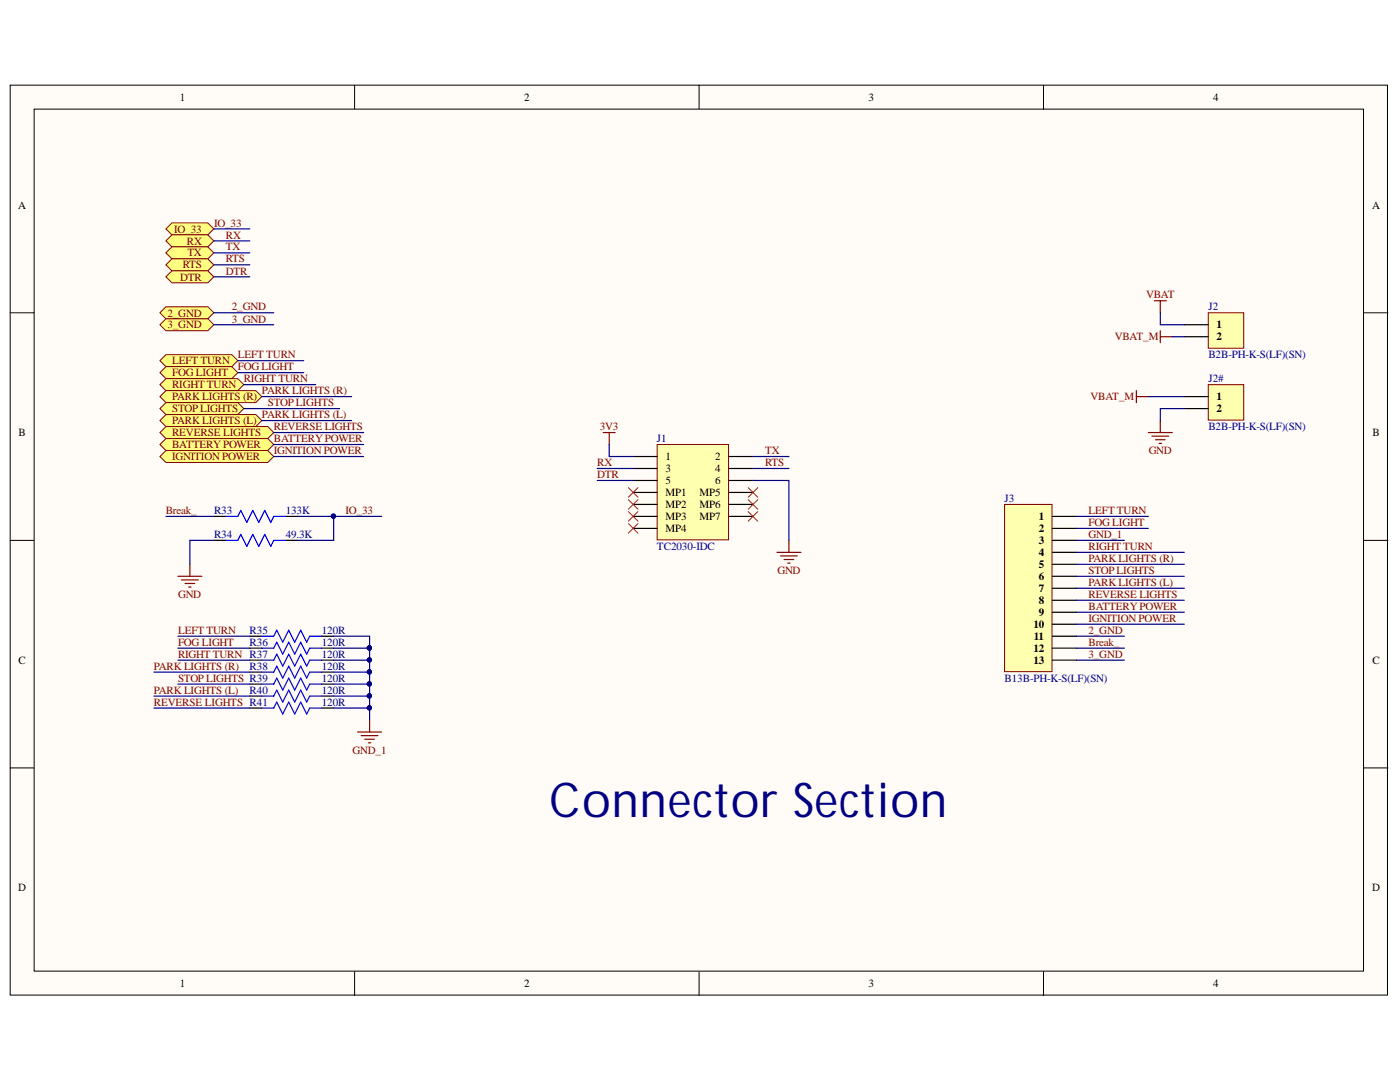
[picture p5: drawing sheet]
<svg xmlns="http://www.w3.org/2000/svg" width="279mm" height="216mm" viewBox="0 0 279 216" stroke-linecap="round" stroke-linejoin="round" font-family="sans-serif">
<g fill="#fffcf8" stroke="#000" stroke-width=".2">
<path d="M2 17h274.9v181.6h-274.9z"/>
<path d="M6.8 21.8h265.3v172h-265.3z"/>
</g>
<path d="M70.8 17v4.8M139.5 17v4.8M208.3 17v4.8M2 62.4h4.8M272.2 62.4h4.8M2 107.8h4.8M272.2 107.8h4.8M2 153.2h4.8M272.2 153.2h4.8M70.8 193.9v4.8M139.5 193.9v4.8M208.3 193.9v4.8" fill="none" stroke="#000" stroke-width=".2"/>
<path d="M42.7 107.8h2.4M42.7 103h2.4M57 107.8h2.4M57 103h2.4" fill="none" stroke="#000" stroke-width=".24"/>
<path d="M45.1 107.8h2.4l.6-1.2 1.2 2.4 1.1-2.4 1.2 2.4 1.2-2.4 1.2 2.4 .6-1.2h2.4M45.1 103h2.4l.6-1.2 1.2 2.4 1.1-2.4 1.2 2.4 1.2-2.4 1.2 2.4 .6-1.2h2.4" fill="none" stroke="#00f" stroke-width=".24"/>
<path d="M33.1 45.7l1.2-1.2h7.2l1.2 1.2-1.2 1.2h-7.2z" fill-rule="evenodd" fill="#ffff80" stroke="#800000" stroke-width=".2"/>
<path d="M131.1 88.7h14.3v19h-14.3z" fill="#ffffb0" stroke="#800000" stroke-width=".2"/>
<g fill="none" stroke="#000" stroke-width=".24">
<path d="M126.4 91.1h4.7M126.4 93.5h4.7M126.4 95.9h4.7M126.4 98.3h4.7M145.5 91.1h4.8M145.5 93.5h4.8M145.5 95.9h4.8M145.5 98.3h4.8M126.4 100.7h4.7M126.4 103h4.7M126.4 105.4h4.7M145.5 100.7h4.8"/>
<path d="M145.5 103h4.8"/>
</g>
<path d="M120.4 86.3h2.4M121.6 86.3v2.4" fill="none" stroke="#800000" stroke-width=".24"/>
<g fill="#ffff80" stroke="#800000" stroke-width=".2">
<path d="M33.1 48.1l1.2-1.2h7.2l1.2 1.2-1.2 1.2h-7.2z" fill-rule="evenodd"/>
<path d="M33.1 50.5l1.2-1.2h7.2l1.2 1.2-1.2 1.2h-7.2z" fill-rule="evenodd"/>
<path d="M33.1 52.8l1.2-1.1h7.2l1.2 1.1-1.2 1.2h-7.2z" fill-rule="evenodd"/>
<path d="M33.1 55.2l1.2-1.2h7.2l1.2 1.2-1.2 1.2h-7.2z" fill-rule="evenodd"/>
</g>
<g fill="none" stroke="#f00" stroke-width=".2">
<path d="M125.4 97.3l1.9 1.9M125.4 99.7l1.9 1.9M127.3 97.3l-1.9 1.9M127.3 99.7l-1.9 1.9M149.3 97.3l1.9 1.9M149.3 99.7l1.9 1.9M151.2 97.3l-1.9 1.9M151.2 99.7l-1.9 1.9M125.4 102.1l1.9 1.9M125.4 104.5l1.9 1.9M127.3 102.1l-1.9 1.9M127.3 104.5l-1.9 1.9"/>
<path d="M149.3 102.1l1.9 1.9M151.2 102.1l-1.9 1.9"/>
</g>
<path d="M226.8 77.9v2.4M226.8 79.1h2.4M155.1 110.2h4.7M155.8 110.9h3.3M156.5 111.6h1.9M157.2 112.4h.5M157.4 107.8v2.4" fill="none" stroke="#800000" stroke-width=".24"/>
<g fill="#ffff80" stroke="#800000" stroke-width=".2">
<path d="M31.9 62.4l1.2-1.2h8.4l1.2 1.2-1.2 1.2h-8.4z" fill-rule="evenodd"/>
<path d="M31.9 64.8l1.2-1.2h8.4l1.2 1.2-1.2 1.2h-8.4z" fill-rule="evenodd"/>
</g>
<g fill="none" stroke="#000" stroke-width=".24">
<path d="M49.9 126.9h2.3M49.9 129.3h2.3M49.9 131.7h2.3M49.9 134.1h2.3M49.9 136.5h2.3M49.9 138.9h2.3M64.2 126.9h2.4M64.2 129.3h2.4M64.2 131.7h2.4M64.2 134.1h2.4M64.2 136.5h2.4M64.2 138.9h2.4"/>
<path d="M49.9 141.3h2.3M64.2 141.3h2.4"/>
</g>
<path d="M52.2 126.9h2.4l.6-1.1 1.2 2.3 1.2-2.3 1.2 2.3 1.2-2.3 1.2 2.3 .6-1.2h2.4M52.2 131.7h2.4l.6-1.2 1.2 2.4 1.2-2.4 1.2 2.4 1.2-2.4 1.2 2.4 .6-1.2h2.4M52.2 136.5h2.4l.6-1.2 1.2 2.4 1.2-2.4 1.2 2.4 1.2-2.4 1.2 2.4 .6-1.2h2.4M52.2 129.3h2.4l.6-1.2 1.2 2.4 1.2-2.4 1.2 2.4 1.2-2.4 1.2 2.4 .6-1.2h2.4M52.2 134.1h2.4l.6-1.2 1.2 2.4 1.2-2.4 1.2 2.4 1.2-2.4 1.2 2.4 .6-1.2h2.4M52.2 138.9h2.4l.6-1.2 1.2 2.4 1.2-2.4 1.2 2.4 1.2-2.4 1.2 2.4 .6-1.2h2.4M52.2 141.3h2.4l.6-1.2 1.2 2.4 1.2-2.4 1.2 2.4 1.2-2.4 1.2 2.4 .6-1.2h2.4" fill="none" stroke="#00f" stroke-width=".24"/>
<g fill="#ffff80" stroke="#800000" stroke-width=".2">
<path d="M31.9 72l1.2-1.2h13.2l1.2 1.2-1.2 1.2h-13.2z" fill-rule="evenodd"/>
<path d="M31.9 74.4l1.2-1.2h13.2l1.2 1.2-1.2 1.2h-13.2z" fill-rule="evenodd"/>
<path d="M31.9 76.7l1.2-1.1h14.4l1.2 1.1-1.2 1.2h-14.4z" fill-rule="evenodd"/>
<path d="M31.9 79.1l1.2-1.2h17.9l1.2 1.2-1.2 1.2h-17.9z" fill-rule="evenodd"/>
<path d="M31.9 81.5l1.2-1.2h14.4l1.2 1.2-1.2 1.2h-14.4z" fill-rule="evenodd"/>
<path d="M31.9 83.9l1.2-1.2h17.9l1.2 1.2-1.2 1.2h-17.9z" fill-rule="evenodd"/>
<path d="M31.9 86.3l1.2-1.2h20.3l1.2 1.2-1.2 1.2h-20.3z" fill-rule="evenodd"/>
<path d="M31.9 88.7l1.2-1.2h20.3l1.2 1.2-1.2 1.2h-20.3z" fill-rule="evenodd"/>
<path d="M31.9 91.1l1.2-1.2h20.3l1.2 1.2-1.2 1.2h-20.3z" fill-rule="evenodd"/>
</g>
<g fill="none" stroke="#800000" stroke-width=".24">
<path d="M230.4 60h2.4M231.6 60v2.4M229.2 86.3h4.8M229.9 87h3.3M230.6 87.7h1.9M231.3 88.5h.5M231.6 83.9v2.4M35.5 115h4.8M36.2 115.7h3.4M36.9 116.4h2M37.7 117.1h.4M37.9 112.6v2.4"/>
<path d="M71.4 146.1h4.8M72.1 146.8h3.3M72.8 147.5h1.9M73.5 148.2h.5M73.8 143.7v2.4"/>
</g>
<path d="M241.1 76.7h7.1v7.1h-7.1z" fill="#ffffb0" stroke="#800000" stroke-width=".2"/>
<path d="M236.3 79.1h4.8M236.3 81.5h4.8" fill="none" stroke="#000" stroke-width=".24"/>
<path d="M241.1 62.4h7.1v7.1h-7.1z" fill="#ffffb0" stroke="#800000" stroke-width=".2"/>
<path d="M236.3 64.8h4.8M236.3 67.2h4.8" fill="none" stroke="#000" stroke-width=".24"/>
<path d="M231.6 66v2.4M231.6 67.2h2.4" fill="none" stroke="#800000" stroke-width=".24"/>
<path d="M200.5 100.7h9.5v33.3h-9.5z" fill="#ffffb0" stroke="#800000" stroke-width=".2"/>
<g fill="none" stroke="#000" stroke-width=".24">
<path d="M210 103h4.8M210 105.4h4.8M210 107.8h4.8M210 110.2h4.8M210 112.6h4.8M210 115h4.8M210 117.4h4.8M210 119.8h4.8M210 122.2h4.8M210 124.6h4.8M210 126.9h4.8M210 129.3h4.8"/>
<path d="M210 131.7h4.8"/>
</g>
<g fill="none" stroke="#000080" stroke-width=".24">
<path d="M42.7 45.7h7.2M42.7 48.1h7.2M42.7 50.5h7.2M42.7 52.8h7.2M42.7 55.2h7.2M42.7 62.4h11.9M42.7 64.8h11.9M47.5 72h13.1M47.5 74.4h13.1M48.7 76.7h14.3M52.2 79.1h18M229.2 79.1h7.1"/>
<path d="M231.6 62.4v2.4h4.7M234 67.2h2.3M48.7 81.5h19.1M52.2 83.9h18M54.6 91.1h18M54.6 86.3h18M54.6 88.7h18M119.2 93.5h7.2M119.2 95.9h7.2M121.6 88.7v2.4h4.8M150.3 95.9h7.1v11.9M150.3 93.5h7.1"/>
<path d="M150.3 91.1h7.1M236.3 81.5h-4.7v2.4M33.1 103h9.6M42.7 107.8h-4.8v4.8M59.4 103h7.2v4.8h-7.2M66.6 103h9.6M214.8 103h14.4M214.8 110.2h21.5M214.8 115h21.5M214.8 112.6h21.5M214.8 117.4h21.5M214.8 119.8h21.5"/>
<path d="M214.8 107.8h9.6M214.8 105.4h14.4M30.7 134.1h19.2M30.7 138.9h19.2M35.5 129.3h14.4M35.5 136.5h14.4M35.5 126.9h14.4M35.5 131.7h14.4M66.6 126.9h7.2v2.4M66.6 129.3h7.2M66.6 134.1h7.2M66.6 136.5h7.2"/>
<path d="M66.6 138.9h7.2M73.8 129.3v2.4h-7.2M73.8 131.7v12M214.8 129.3h9.6M214.8 122.2h21.5M214.8 124.6h21.5M214.8 126.9h9.6M214.8 131.7h9.6M30.7 141.3h19.2M66.6 141.3h7.2"/>
</g>
<g fill="#000080" stroke="#000080" stroke-width=".2">
<circle cx="66.5" cy="103" r=".43"/>
<circle cx="73.7" cy="129.3" r=".43"/>
<circle cx="73.7" cy="134.1" r=".43"/>
<circle cx="73.7" cy="136.5" r=".43"/>
<circle cx="73.7" cy="138.8" r=".43"/>
<circle cx="73.7" cy="141.2" r=".43"/>
<circle cx="73.7" cy="131.7" r=".43"/>
</g>
<text font-size="9.6" fill="#000080" x="109.6" y="163">Connector Section</text>
<g font-size="2.2">
<text x="35.9" y="20.1">1</text>
<text x="104.6" y="20.1">2</text>
<text x="173.3" y="20.1">3</text>
<text x="242.1" y="20.1">4</text>
<text x="3.6" y="41.6">A</text>
<text x="273.8" y="41.6">A</text>
<text x="242.8" y="65.5">1</text>
<text x="242.8" y="67.9">2</text>
<text x="242.8" y="79.8">1</text>
<text x="242.8" y="82.3">2</text>
<text x="3.7" y="87">B</text>
<text x="273.9" y="87">B</text>
<text x="132.8" y="91.8">1</text>
<text x="132.8" y="94.2">3</text>
<text x="142.7" y="91.8">2</text>
<text x="142.7" y="94.2">4</text>
<text x="132.8" y="96.6">5</text>
<text x="132.8" y="99">MP1</text>
<text x="132.8" y="101.4">MP2</text>
<text x="139.6" y="99">MP5</text>
<text x="139.6" y="101.4">MP6</text>
<text x="142.7" y="96.6">6</text>
<text x="132.8" y="103.8">MP3</text>
<text x="132.8" y="106.1">MP4</text>
<text x="139.6" y="103.8">MP7</text>
<text x="207.3" y="103.8">1</text>
<text x="207.3" y="106.1">2</text>
<text x="207.3" y="108.6">3</text>
<text x="207.3" y="111">4</text>
<text x="207.3" y="113.3">5</text>
<text x="207.3" y="115.7">6</text>
<text x="207.3" y="118.1">7</text>
<text x="206.2" y="125.2">10</text>
<text x="207.3" y="120.5">8</text>
<text x="207.3" y="122.9">9</text>
<text x="206.2" y="130.1">12</text>
<text x="206.3" y="127.7">11</text>
<text x="3.7" y="132.4">C</text>
<text x="206.2" y="132.4">13</text>
<text x="273.9" y="132.4">C</text>
<text x="3.6" y="177.8">D</text>
<text x="273.8" y="177.8">D</text>
<text x="35.9" y="197">1</text>
<text x="104.6" y="197">2</text>
<text x="173.3" y="197">3</text>
<text x="242.1" y="197">4</text>
</g>
<g font-size="2.2" fill="#800000">
<text x="34.8" y="46.4">IO_33</text>
<text x="42.7" y="45.2">IO_33</text>
<text x="45.1" y="47.6">RX</text>
<text x="36.5" y="53.5">RTS</text>
<text x="37.3" y="48.8">RX</text>
<text x="37.4" y="51.2">TX</text>
<text x="45.1" y="50">TX</text>
<text x="45.1" y="52.3">RTS</text>
<text x="36" y="56">DTR</text>
<text x="45.1" y="54.8">DTR</text>
<text x="228.7" y="59.5">VBAT</text>
<text x="33.4" y="63.2">2_GND</text>
<text x="33.4" y="65.5">3_GND</text>
<text x="46.3" y="61.9">2_GND</text>
<text x="46.3" y="64.4">3_GND</text>
<text x="47.5" y="71.5">LEFT TURN</text>
<text x="222.5" y="67.9">VBAT_M</text>
<text x="34.3" y="72.7">LEFT TURN</text>
<text x="34.3" y="75.1">FOG LIGHT</text>
<text x="34.3" y="77.5">RIGHT TURN</text>
<text x="47.5" y="73.9">FOG LIGHT</text>
<text x="48.6" y="76.3">RIGHT TURN</text>
<text x="34.3" y="79.8">PARK LIGHTS (R)</text>
<text x="34.3" y="82.3">STOP LIGHTS</text>
<text x="52.3" y="78.7">PARK LIGHTS (R)</text>
<text x="52.3" y="83.5">PARK LIGHTS (L)</text>
<text x="53.5" y="81.1">STOP LIGHTS</text>
<text x="217.7" y="79.8">VBAT_M</text>
<text x="34.3" y="84.7">PARK LIGHTS (L)</text>
<text x="34.3" y="87">REVERSE LIGHTS</text>
<text x="34.3" y="89.4">BATTERYPOWER</text>
<text x="54.6" y="85.8">REVERSE LIGHTS</text>
<text x="54.6" y="88.2">BATTERYPOWER</text>
<text x="119.7" y="85.8">3V3</text>
<text x="34.3" y="91.8">IGNITION POWER</text>
<text x="54.6" y="90.7">IGNITION POWER</text>
<text x="119.2" y="93">RX</text>
<text x="119.2" y="95.4">DTR</text>
<text x="152.7" y="90.7">TX</text>
<text x="152.7" y="93">RTS</text>
<text x="229.2" y="90.7">GND</text>
<text x="33.1" y="102.6">Break_</text>
<text x="68.9" y="102.6">IO_33</text>
<text x="217.2" y="107.3">GND_1</text>
<text x="217.2" y="102.6">LEFT TURN</text>
<text x="217.2" y="105">FOG LIGHT</text>
<text x="217.2" y="109.8">RIGHT TURN</text>
<text x="217.2" y="112.1">PARK LIGHTS (R)</text>
<text x="35.5" y="119.3">GND</text>
<text x="155.1" y="114.5">GND</text>
<text x="217.2" y="114.5">STOP LIGHTS</text>
<text x="217.2" y="119.3">REVERSE LIGHTS</text>
<text x="217.2" y="116.9">PARK LIGHTS (L)</text>
<text x="217.2" y="121.7">BATTERYPOWER</text>
<text x="217.2" y="124.1">IGNITION POWER</text>
<text x="35.5" y="128.9">FOG LIGHT</text>
<text x="35.5" y="131.3">RIGHT TURN R37</text>
<text x="35.5" y="126.5">LEFT TURN</text>
<text x="217.2" y="128.9">Break_</text>
<text x="217.2" y="126.5">2_GND</text>
<text x="217.2" y="131.3">3_GND</text>
<text x="30.7" y="133.6">PARK LIGHTS (R)</text>
<text x="35.5" y="136.1">STOP LIGHTS R39</text>
<text x="30.7" y="140.8">REVERSE LIGHTS R41</text>
<text x="30.7" y="138.4">PARK LIGHTS (L)</text>
<text x="70.4" y="150.4">GND_1</text>
</g>
<g font-size="2.2" fill="#000080">
<text x="241.2" y="61.9">J2</text>
<text x="241.2" y="71.5">B2B-PH-K-S(LF)(SN)</text>
<text x="241.2" y="76.3">J2#</text>
<text x="131.1" y="88.2">J1</text>
<text x="241.2" y="85.8">B2B-PH-K-S(LF)(SN)</text>
<text x="200.5" y="100.2">J3</text>
<text x="42.7" y="107.3">R34</text>
<text x="42.7" y="102.6">R33</text>
<text x="57" y="107.3">49.3K</text>
<text x="57" y="102.6">133K</text>
<text x="131.1" y="109.8">TC2030-IDC</text>
<text x="49.8" y="126.5">R35</text>
<text x="49.8" y="128.9">R36</text>
<text x="64.2" y="126.5">120R</text>
<text x="64.2" y="128.9">120R</text>
<text x="64.2" y="131.3">120R</text>
<text x="49.8" y="133.6">R38</text>
<text x="64.2" y="133.6">120R</text>
<text x="64.2" y="136.1">120R</text>
<text x="200.5" y="136.1">B13B-PH-K-S(LF)(SN)</text>
<text x="49.8" y="138.4">R40</text>
<text x="64.2" y="138.4">120R</text>
<text x="64.2" y="140.8">120R</text>
</g>
</svg>
